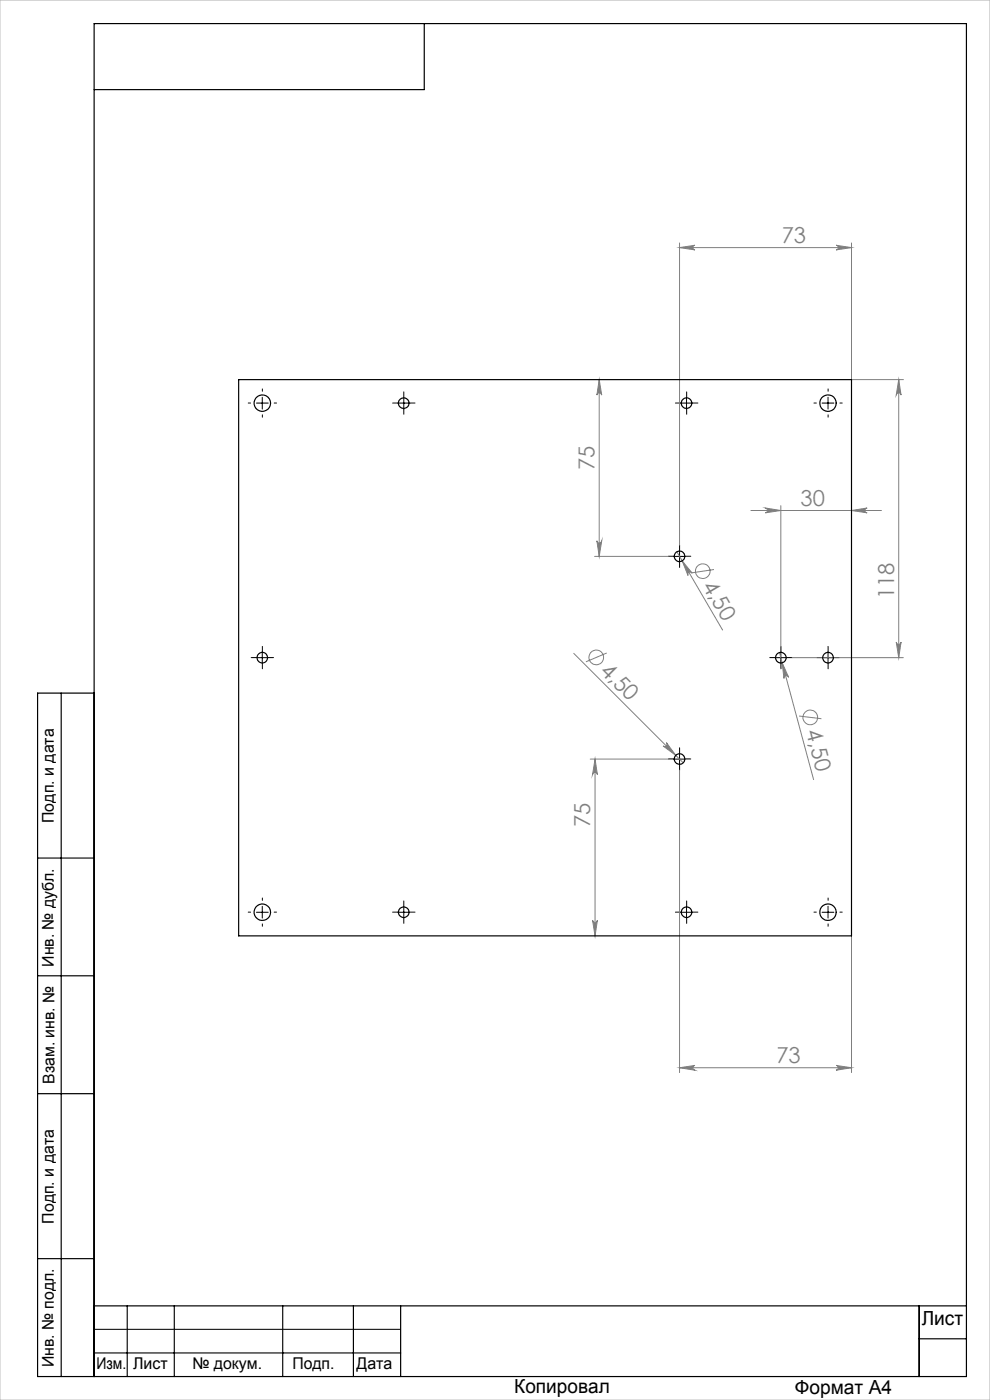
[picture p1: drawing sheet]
<svg xmlns="http://www.w3.org/2000/svg" width="210mm" height="297mm" viewBox="0 0 210 297" stroke-linecap="round" stroke-linejoin="round" font-family="sans-serif">
<g fill="none" stroke="#808080" stroke-width=".21">
<path d="M144.1 52.5l3.3-.5a.49 .49 0 0 0-.4 .5 .49 .49 0 0 0 .4 .5zM144.1 51.5v64.1M144.1 52.5h36.5M177.3 52l3.3 .5-3.3 .5a.49 .49 0 0 0 .5-.5 .49 .49 0 0 0-.5-.5zM180.6 51.5v29h11M127.1 80.5v37.5M127.1 80.5l.5 3.3a.51 .51 0 0 0-.5-.4 .51 .51 0 0 0-.5 .4zM190.6 80.5v59M190.6 80.5l.5 3.3a.51 .51 0 0 0-.5-.4 .51 .51 0 0 0-.5 .4zM126.1 118h15.6M126.6 114.7a.51 .51 0 0 0 .5 .5 .51 .51 0 0 0 .5-.5l-.5 3.3zM143.6 117l9.7 16.7"/>
<path d="M144.7 119l2.1 2.6a.51 .51 0 0 0-.7-.2 .51 .51 0 0 0-.2 .7zM159.3 108.3h27.7M162.3 107.8l3.3 .5-3.3 .5a.51 .51 0 0 0 .5-.5 .51 .51 0 0 0-.5-.5zM165.6 107.3v29.9M180.6 108.3l3.3-.5a.51 .51 0 0 0-.4 .5 .51 .51 0 0 0 .4 .5zM121.7 138.6l23.2 23.2M128.7 138.5l-4.4 1.9M151.4 120.8l-4.7 .7M165.3 138.4l7.3 27M168 139.5h23.6M190.1 136.2a.51 .51 0 0 0 .5 .5 .51 .51 0 0 0 .5-.5l-.5 3.3zM140.7 158.3a.5 .5 0 0 0 .6-.1 .5 .5 0 0 0 .1-.7l1.9 2.7z"/>
<path d="M165.9 140.6l1.4 3.1a.51 .51 0 0 0-.6-.4 .51 .51 0 0 0-.4 .6zM169.5 151.9l4.7 .6M125.2 161h16.5M126.2 161v37.5M126.2 161l.5 3.3a.51 .51 0 0 0-.5-.4 .51 .51 0 0 0-.5 .4zM144.1 163.4v64.1M125.7 195.2a.51 .51 0 0 0 .5 .5 .51 .51 0 0 0 .5-.5l-.5 3.3zM180.6 198.5v29M144.1 226.5l3.3-.5a.51 .51 0 0 0-.4 .5 .51 .51 0 0 0 .4 .5zM144.1 226.5h36.5M177.3 226l3.3 .5-3.3 .5a.51 .51 0 0 0 .5-.5 .51 .51 0 0 0-.5-.5z"/>
<circle cx="126.5" cy="139.5" r="1.57"/>
<circle cx="149.1" cy="121.2" r="1.56"/>
<circle cx="171.9" cy="152.2" r="1.55"/>
</g>
<g fill="none" stroke="#000" stroke-width=".21" stroke-dasharray="15.2 1.3 1.3 1.3">
<path d="M53.2 85.5h-.5M55.7 83v-.5M55.7 88v.5M58.2 85.5h.5M84.4 85.5h-1.1M85.7 84.3v-1.2M85.7 86.8v1.1M86.9 85.5h1.1M144.4 85.5h-1.1M145.7 84.3v-1.2M145.7 86.8v1.1M146.9 85.5h1.1"/>
<path d="M173.2 85.5h-.5M175.7 83v-.5M175.7 88v.5M178.2 85.5h.5M142.9 118h-1.1M144.2 116.8v-1.2M144.2 119.3v1.1M145.4 118h1.1M54.4 139.5h-1.1M55.7 138.3v-1.2M56.9 139.5h1.1M164.4 139.5h-1.1"/>
<path d="M165.7 138.3v-1.2M166.9 139.5h1.1M174.4 139.5h-1.1M175.7 138.3v-1.2M176.9 139.5h1.1M55.7 140.8v1.1M144.2 159.8v-1.2M165.7 140.8v1.1M175.7 140.8v1.1M142.9 161h-1.1M144.2 162.3v1.1M145.4 161h1.1"/>
<path d="M53.2 193.5h-.5M55.7 191v-.5M55.7 196v.5M58.2 193.5h.5M84.4 193.5h-1.1M85.7 192.3v-1.2M85.7 194.8v1.1M86.9 193.5h1.1M144.4 193.5h-1.1M145.7 192.3v-1.2M145.7 194.8v1.1M146.9 193.5h1.1"/>
<path d="M173.2 193.5h-.5M175.7 191v-.5M175.7 196v.5M178.2 193.5h.5"/>
</g>
<g fill="none" stroke="#000" stroke-width=".21">
<path d="M54.4 85.5h2.5M55.6 84.3v2.5M84.4 85.5h2.5M85.7 84.3v2.5M144.4 85.5h2.5M145.6 84.3v2.5M174.4 85.5h2.5M175.6 84.3v2.5M142.9 118h2.5M144.1 116.8v2.5M54.4 139.5h2.5M55.6 138.3v2.5"/>
<path d="M164.4 139.5h2.5M165.6 138.3v2.5M174.4 139.5h2.5M175.6 138.3v2.5M144.1 159.8v2.5M142.9 161h2.5M54.4 193.5h2.5M55.6 192.3v2.5M84.4 193.5h2.5M85.7 192.3v2.5M144.4 193.5h2.5M145.6 192.3v2.5"/>
<path d="M174.4 193.5h2.5M175.6 192.3v2.5M20 282h65"/>
</g>
<g fill="none" stroke="#000" stroke-width=".25">
<path d="M90 5v14h-70M13 147v145M20 147h-12v145h197v-287h-185v287M8 182h12M8 207h12M8 232h12M8 267h12M20 277h185M27 277v15M37 277v15M60 277v15M75 277v15"/>
<path d="M85 277v15M195 277v15M20 287h65M195 284h10"/>
</g>
<path d="M0 0h210v297h-210z" fill="none" stroke="#c0c0c0" stroke-width=".21"/>
<g fill="#808080">
<path d="M140.7 158.3a.5 .5 0 0 0 .6-.1 .5 .5 0 0 0 .1-.7l1.9 2.7z"/>
<path d="M165.9 140.6l1.4 3.1a.51 .51 0 0 0-.6-.4 .51 .51 0 0 0-.4 .6z"/>
<path d="M144.7 119l2.1 2.6a.51 .51 0 0 0-.7-.2 .51 .51 0 0 0-.2 .7z"/>
<path d="M126.6 114.7a.51 .51 0 0 0 .5 .5 .51 .51 0 0 0 .5-.5l-.5 3.3zM127.1 80.5l.5 3.3a.51 .51 0 0 0-.5-.4 .51 .51 0 0 0-.5 .4z"/>
<path d="M126.2 161l.5 3.3a.51 .51 0 0 0-.5-.4 .51 .51 0 0 0-.5 .4zM125.7 195.2a.51 .51 0 0 0 .5 .5 .51 .51 0 0 0 .5-.5l-.5 3.3zM190.6 80.5l.5 3.3a.51 .51 0 0 0-.5-.4 .51 .51 0 0 0-.5 .4zM190.1 136.2a.51 .51 0 0 0 .5 .5 .51 .51 0 0 0 .5-.5l-.5 3.3z"/>
<path d="M144.1 52.5l3.3-.5a.49 .49 0 0 0-.4 .5 .49 .49 0 0 0 .4 .5zM177.3 52l3.3 .5-3.3 .5a.49 .49 0 0 0 .5-.5 .49 .49 0 0 0-.5-.5zM144.1 226.5l3.3-.5a.51 .51 0 0 0-.4 .5 .51 .51 0 0 0 .4 .5zM177.3 226l3.3 .5-3.3 .5a.51 .51 0 0 0 .5-.5 .51 .51 0 0 0-.5-.5zM162.3 107.8l3.3 .5-3.3 .5a.51 .51 0 0 0 .5-.5 .51 .51 0 0 0-.5-.5zM180.6 108.3l3.3-.5a.51 .51 0 0 0-.4 .5 .51 .51 0 0 0 .4 .5z"/>
</g>
<g fill="none" stroke="#000" stroke-width=".25">
<path d="M50.6 80.5h130v118h-130z"/>
<circle cx="55.7" cy="85.5" r="1.74"/>
<circle cx="85.6" cy="85.5" r="1.12"/>
<circle cx="145.6" cy="85.5" r="1.13"/>
<circle cx="175.6" cy="85.5" r="1.74"/>
<circle cx="144.1" cy="118" r="1.13"/>
<circle cx="55.6" cy="139.5" r="1.13"/>
<circle cx="165.6" cy="139.5" r="1.13"/>
<circle cx="175.6" cy="139.5" r="1.13"/>
<circle cx="144.1" cy="161" r="1.13"/>
<circle cx="55.7" cy="193.5" r="1.74"/>
<circle cx="85.6" cy="193.5" r="1.11"/>
<circle cx="145.6" cy="193.5" r="1.12"/>
<circle cx="175.6" cy="193.5" r="1.74"/>
</g>
<g font-size="4.7" fill="#808080">
<text x="165.8" y="51.5">73</text>
<text x="126.1" y="99.7" transform="rotate(-90 126.1 99.7)">75</text>
<text x="169.8" y="107.3">30</text>
<text x="148.9" y="124.2" transform="rotate(60 148.9 124.2)">4,50</text>
<text x="189.6" y="127.1" transform="rotate(-90 189.6 127.1)">118</text>
<text x="127.1" y="142.5" transform="rotate(45 127.1 142.5)">4,50</text>
<text x="170.9" y="155.1" transform="rotate(75 170.9 155.1)">4,50</text>
<text x="125.2" y="175.5" transform="rotate(-90 125.2 175.5)">75</text>
<text x="164.7" y="225.5">73</text>
</g>
<g font-size="4.1">
<text x="195.5" y="281.2">Лист</text>
<text x="109.1" y="295.6">Копировал</text>
<text x="168.6" y="295.7">Формат А4</text>
</g>
<g font-size="3.4">
<text x="11.4" y="174.6" transform="rotate(-90 11.4 174.6)">Подп. и дата</text>
<text x="11.4" y="205.1" transform="rotate(-90 11.4 205.1)">Инв. № дубл.</text>
<text x="11.6" y="229.9" transform="rotate(-90 11.6 229.9)">Взам. инв. №</text>
<text x="11.4" y="259.6" transform="rotate(-90 11.4 259.6)">Подп. и дата</text>
<text x="11.4" y="290" transform="rotate(-90 11.4 290)">Инв. № подл.</text>
<text x="20.4" y="290.4">Изм.</text>
<text x="28.2" y="290.4">Лист</text>
<text x="40.8" y="290.4">№ докум.</text>
<text x="62" y="290.4">Подп.</text>
<text x="75.6" y="290.4">Дата</text>
</g>
</svg>
